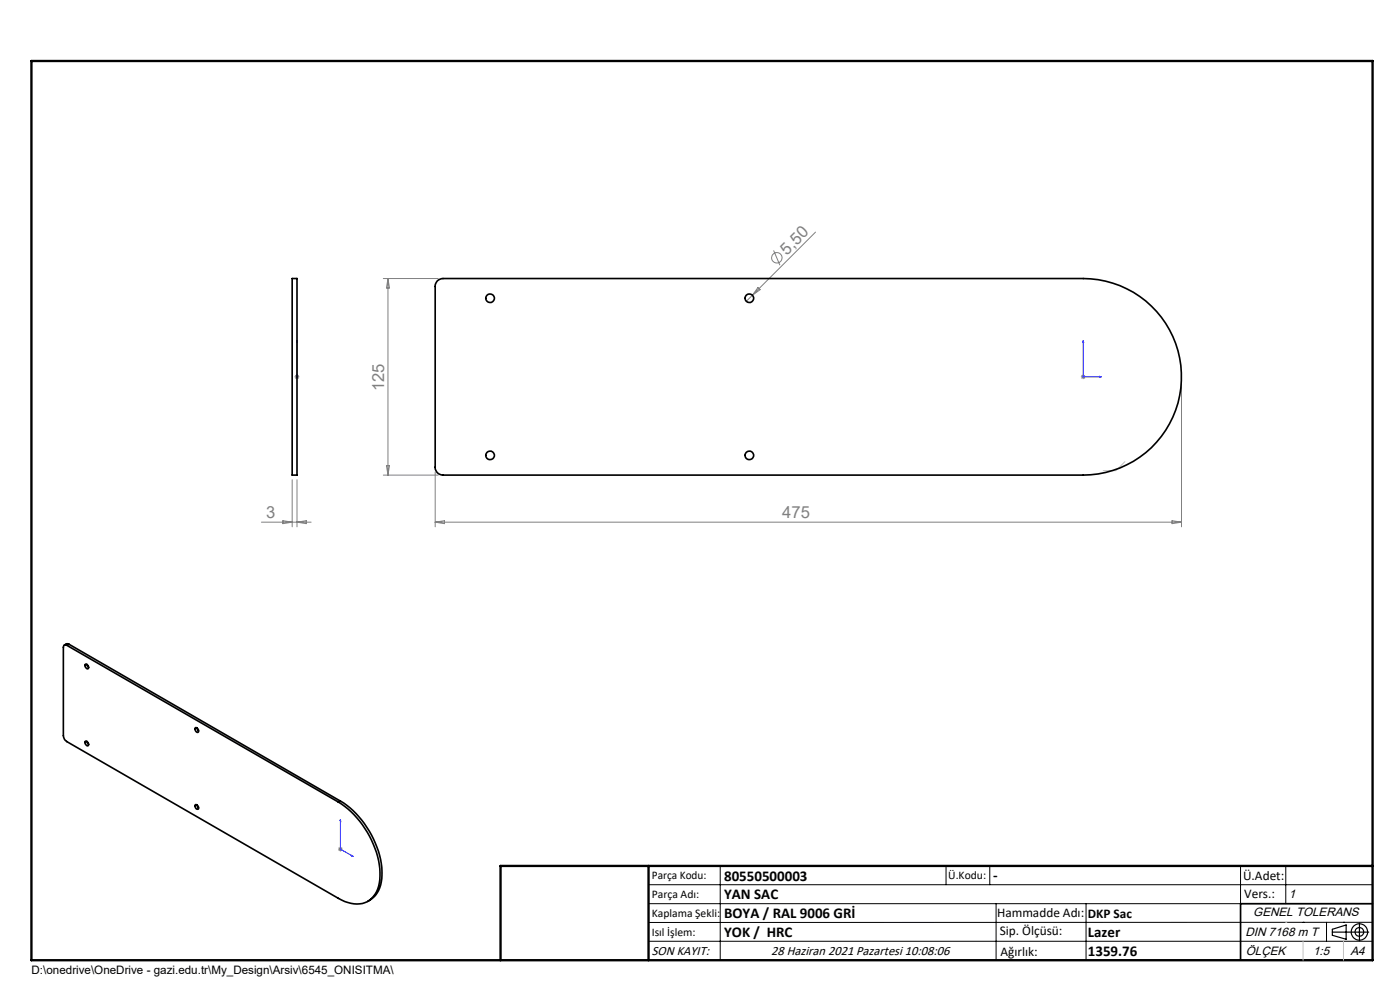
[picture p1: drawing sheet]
<svg xmlns="http://www.w3.org/2000/svg" width="297mm" height="210mm" viewBox="0 0 297 210" stroke-linecap="round" stroke-linejoin="round" font-family="sans-serif">
<g fill="none" stroke="#808080" stroke-width=".21">
<path d="M81.3 59.1h11.7M82.3 59.1v41.7M82.3 59.1l.3 2h-.6zM164.1 53.1l1.4 3.2M173 49.2l-14.7 14.7M62.5 79.9h1M62.7 79.6l.7 .7M63 79.4v1M63.4 79.6l-.7 .7M160.8 61l.5 .4-1.7 1.2zM229.3 79.9h1M229.4 79.6l.8 .7"/>
<path d="M229.8 79.4v1M230.2 79.6l-.8 .7M82 98.8h.6l-.3 2zM250.6 80.9v30.9M55.5 110.8h10.5M60 110.4l2 .4-2 .3zM62 101.8v10M63 101.8v10M63 110.8l2-.4v.7zM81.3 100.8h11.7M92.3 110.8h158.3M92.3 100.1v11.7"/>
<path d="M92.3 110.8l2-.4v.7zM248.6 110.4l2 .4-2 .3zM71.9 179.8l.7 .7M72.2 179.6v1M72.6 179.8l-.7 .7M71.7 180.1h1"/>
<circle cx="164.8" cy="54.7" r="1.1"/>
</g>
<g fill="none" stroke="#000" stroke-width=".25">
<path d="M282.6 197.7h7.8M282.6 197.1l3-.9v3l-3-.8zM288.4 195.8v3.8M106.2 203.7h185"/>
<circle cx="288.4" cy="197.7" r="1.74"/>
<circle cx="288.4" cy="197.7" r=".93"/>
</g>
<path d="M63 79.8v.2zM63 72.2v.4v-.4M63 79.9h.1M63 72.2v7.7M229.8 72.2l.1 .4h-.2zM229.8 72.2v7.7h3.8M233.3 79.8l.3 .1-.3 .1zM72.2 173.8l.1 .4-.2-.1zM72.2 173.8v6.3l2.7 1.6M74.6 181.5l.3 .2-.3-.1z" fill="none" stroke="#00f" stroke-width=".21"/>
<g fill="none" stroke="#000" stroke-width=".21">
<path d="M137.6 187.7h153.6M137.6 191.7h153.6M137.6 199.7h153.6M152.8 183.7v20M200.7 183.7v4M210 183.7v4M211.3 191.7v12M230.4 191.7v12M263.2 183.7v20M272.8 183.7v8M276.4 195.6h.1M281.4 195.6v4.1"/>
<path d="M285 195.6h.1M291.2 195.6l-153.6 .1"/>
</g>
<path d="M291.2 191.7h-28v12" fill="none" stroke="#000" stroke-width=".35"/>
<path d="M6.7 12.9h284.5v190.8h-284.5zM137.6 183.7v20M291.2 183.7h-185v20" fill="none" stroke="#000" stroke-width=".5"/>
<path d="M234 99.8h2.7M238.6 97.9l-1.9 1.9" fill="none" stroke="#c0c0c0" stroke-width=".21" stroke-dasharray="15.2 1.3 1.3 1.3"/>
<path d="M276.4 199.7v4M285 199.7v4" fill="none" stroke="#c0c0c0" stroke-width=".21"/>
<path d="M272.8 195.6h.1" fill="none" stroke="#c0c0c0" stroke-width=".25"/>
<g fill="#00f">
<path d="M233.3 79.8l.3 .1-.3 .1zM229.8 72.2l.1 .4h-.2z"/>
<path d="M74.6 181.5l.3 .2-.3-.1zM72.2 173.8l.1 .4-.2-.1z"/>
<path d="M63 79.8v.2zM63 72.2v.4z"/>
</g>
<g fill="none" stroke="#000" stroke-width=".35">
<path d="M62 59.1h1v41.7h-1zM92.8 59.6l.5-.4 .7-.1h135.8a20.8 20.8 0 0 1 20.8 20.8 20.8 20.8 0 0 1-20.8 20.9h-135.8a1.63 1.63 0 0 1-1.7-1.7v-38.6zM14.1 136.9a.44 .44 0 0 0-.5-.1 .44 .44 0 0 0-.2 .5v18.8a1.6 1.6 0 0 0 .7 1.2l57.7 33.3a6.1 6.1 0 0 0 6.6 .4 6.6 6.6 0 0 0 2.2-5.9 19.6 19.6 0 0 0-8.8-15M14.1 136.9l57.7 33.2M14.6 136.6h-.4l-.5 .2M14.6 136.6l-.5 .3M14.6 136.6l57.6 33.3M18 141a.51 .51 0 0 1 .7 .2 .51 .51 0 0 1-.2 .7l-.4-.4zM18.1 157.2a.55 .55 0 0 1 .6 .4 .55 .55 0 0 1-.2 .6l-.5-.6zM18.5 141l.3 .6M18.5 157.3l.3 .6M41.5 154.4a.62 .62 0 0 1 .5 .3 .62 .62 0 0 1 0 .7 .69 .69 0 0 1-.5-1z"/>
<path d="M41.8 154.4l.3 .6M41.5 170.7a.6 .6 0 0 1 .5 .3 .6 .6 0 0 1 0 .7 .65 .65 0 0 1-.5-1zM41.8 170.7l.3 .7M72.2 169.9a19.1 19.1 0 0 1 8.8 16.5 5.7 5.7 0 0 1-3 4.8M72.2 169.9l-.4 .2"/>
<circle cx="104" cy="63.3" r=".91"/>
<circle cx="159" cy="63.3" r=".91"/>
<circle cx="104" cy="96.6" r=".92"/>
<circle cx="159" cy="96.6" r=".92"/>
</g>
<g font-size="3.5" fill="#808080">
<text x="166.9" y="54.2" transform="rotate(-45 166.9 54.2)">5,50</text>
<text x="81.5" y="83" transform="rotate(-90 81.5 83)">125</text>
<text x="56.5" y="110">3</text>
<text x="165.9" y="110">475</text>
</g>
<g font-size="3.2">
<text x="153.6" y="186.8">80550500003</text>
<text x="153.6" y="190.8">YAN SAC</text>
<text x="210.7" y="186.6">-</text>
<text x="153.6" y="194.8">BOYA / RAL 9006 GRİ</text>
<text x="153.6" y="198.8">YOK / HRC</text>
<text x="230.8" y="198.7">Lazer</text>
<text x="230.8" y="202.8">1359.76</text>
</g>
<g font-size="2.8">
<text x="263.7" y="186.7">Ü.Adet:</text>
<text x="263.9" y="190.5">Vers.:</text>
<text x="211.5" y="194.5">Hammadde Adı:</text>
<text x="230.8" y="194.7">DKP Sac</text>
<text x="138.3" y="202.6">SON KAYIT:</text>
<text x="163.6" y="202.6">28 Haziran 2021 Pazartesi 10:08:06</text>
<text x="212.1" y="198.4">Sip. Ölçüsü:</text>
<text x="212.2" y="202.7">Ağırlık:</text>
</g>
<g font-size="2.6">
<text x="273.4" y="190.4">1</text>
<text x="265.9" y="194.4">GENEL TOLERANS</text>
<text x="264.2" y="198.5">DIN 7168 m T</text>
<text x="264.3" y="202.6">ÖLÇEK</text>
<text x="278.5" y="202.6">1:5</text>
<text x="286.5" y="202.6">A4</text>
</g>
<g font-size="2.5">
<text x="138.3" y="186.4">Parça Kodu:</text>
<text x="138.3" y="190.5">Parça Adı:</text>
<text x="201.2" y="186.5">Ü.Kodu:</text>
<text x="138.3" y="194.5">Kaplama Şekli:</text>
<text x="138.3" y="198.6">Isıl İşlem:</text>
<text x="6.7" y="206.7">D:\onedrive\OneDrive - gazi.edu.tr\My_Design\Arsiv\6545_ONISITMA\</text>
</g>
</svg>
